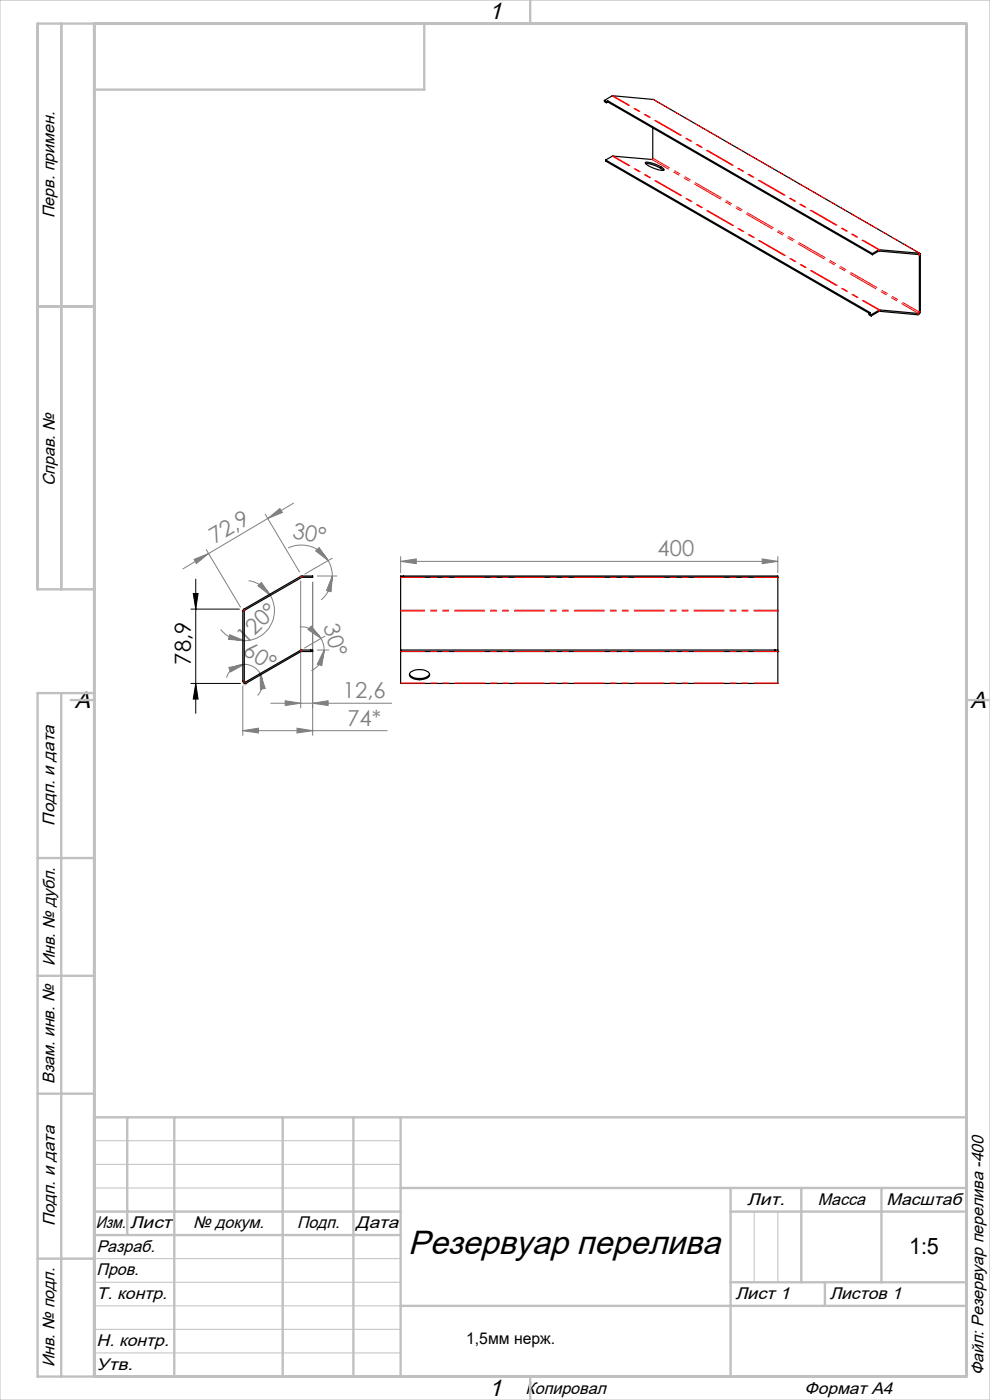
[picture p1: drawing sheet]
<svg xmlns="http://www.w3.org/2000/svg" width="210mm" height="297mm" viewBox="0 0 210 297" stroke-linecap="round" stroke-linejoin="round" font-family="sans-serif">
<path d="M40.5 129.2h10.3M41 125.9h1l-.5 3.3zM41.5 122.9v28.4M40.5 145h10.5M41.5 145l.5 3.3h-1z" fill="none" stroke="#000" stroke-width=".21"/>
<g fill="none" stroke="#c0c0c0" stroke-width=".21">
<path d="M0 0h210v297h-210zM51.5 145h1M51.6 144.6l.8 .7M52 144.5v1M52.4 144.6l-.8 .7M20 242h65M20 247h65M20 252h65M160 257v15M165 257v15M20 267h65M20 272h65"/>
<path d="M20 277h65M20 282h65M20 287h65"/>
</g>
<g fill="none" stroke="#808080" stroke-width=".21">
<path d="M41.2 118.7l3-1.3-2.5 2.2zM43.7 116.6l7.3 12.2M44.2 117.4l-5.4 3.3M56.3 109.1l7.2 12.3M56.8 110l2.6-2.1 .5 .8zM56.8 110l-12.6 7.4M61.1 116.3a6.5 6.5 0 0 1 8.5 2.6M62.3 106.7l-5.5 3.3M67 116.9l.7-.7 1.9 2.7zM69.6 118.9a6.5 6.5 0 0 1 .9 3.3M70.5 118.4l-5.8 3.4M85 119.1l3.3-.5v1z"/>
<path d="M85 118.1v3.4M85 119.1h80M161.7 118.6l3.3 .5-3.3 .5zM165 118.1v3.4M46.8 133.5a6.4 6.4 0 0 0 5 2.4M48.7 134.7l3.1 1.2-3.3-.3zM52.7 123.2a6.5 6.5 0 0 1 4.7 3.1M54.7 124.3l.8-.7 1.9 2.7zM57.4 126.3a6.4 6.4 0 0 1-5.6 9.6M63.6 133a4.8 4.8 0 0 1 4.5 2.4M63.8 123.3v26.9M66 132.8l2.1 2.6-2.8-1.8z"/>
<path d="M66.3 123.5v32.5M67.3 137.9h2.4M67.3 122.2h4.2M68.1 135.4a5.1 5.1 0 0 1 .7 2.5M68.8 137.9l-.5 3.3-1-.3zM68.8 137.9a5 5 0 0 1-2.8 4.4M69 134.9l-4.4 2.6M70.5 122.2l-.3 3.3-.9-.2zM70.5 122.2a6.6 6.6 0 0 1-2.4 5.1M48.5 141.6l3.3-.7-2.9 1.7zM51.5 155l3.3-.5v1zM51.5 145.5v10.5"/>
<path d="M51.5 155h30.6M51.8 140.9a3.9 3.9 0 0 1 3.4 2M51.8 140.9a3.9 3.9 0 0 0-3.8 2.9M55.2 142.9l1.1 3.1-1.1 .2zM55.2 142.9a3.9 3.9 0 0 1-.6 4.6M57.4 149.2h25.7M60.5 148.7l3.3 .5-3.3 .5zM63 154.5l3.3 .5-3.3 .5zM66.3 149.2l3.3-.5v1z"/>
</g>
<g fill="none" stroke="#c0c0c0" stroke-width=".5">
<path d="M13 5v120M20 5v287M90 5v14h-70M112.5 0v5M8 65h12M20 125h-12v-120h197v287h-197v-145h12M13 147v145M15 148.5h5M205 148.5h5M8 182h12M8 207h12M8 232h12"/>
<path d="M20 237h185M27 237v25M37 237v55M60 237v55M75 237v55M85 237v55M20 257h65M85 252h120M155 252v40M155 257h50M170 252v20M187 252v20"/>
<path d="M8 267h12M20 262h65M85 277h120M155 272h50M175 272v5M112.5 292v5"/>
</g>
<path d="M41.5 145l.5 3.3h-1zM41 125.9h1l-.5 3.3z" fill="#000"/>
<g fill="#808080">
<path d="M68.8 137.9l-.5 3.3-1-.3zM66 132.8l2.1 2.6-2.8-1.8z"/>
<path d="M55.2 142.9l1.1 3.1-1.1 .2zM48.5 141.6l3.3-.7-2.9 1.7z"/>
<path d="M70.5 122.2l-.3 3.3-.9-.2zM67 116.9l.7-.7 1.9 2.7z"/>
<path d="M66.3 149.2l3.3-.5v1zM60.5 148.7l3.3 .5-3.3 .5z"/>
<path d="M51.5 155l3.3-.5v1zM63 154.5l3.3 .5-3.3 .5zM85 119.1l3.3-.5v1zM161.7 118.6l3.3 .5-3.3 .5z"/>
<path d="M56.8 110l2.6-2.1 .5 .8zM41.2 118.7l3-1.3-2.5 2.2z"/>
<path d="M48.7 134.7l3.1 1.2-3.3-.3zM54.7 124.3l.8-.7 1.9 2.7z"/>
</g>
<g fill="none" stroke="#000" stroke-width=".25">
<path d="M128.2 21.3l1.7-1 8.7 .8 56.5 32.7M128.2 21.3l.4 .3M128.2 21.3v.3l.4 .2M128.5 33.9l56.1 32.5-.2 .1M128.5 33.9v.3l55.9 32.3M128.6 21.6v.2M128.9 21.4l56.2 32.4M128.9 21.4l-.3 .2M128.9 21.4v.2M128.9 21.6l56.2 32.4M128.9 21.6l-.3 .2M136.9 34.5a5.6 5.6 0 0 1 4 1.5 3.9 3.9 0 0 1-3.1-.7l-.7-.4z"/>
<path d="M136.9 34.7a6.7 6.7 0 0 1 3.8 1.5M138.5 27.1v6.5l-.2 .2-8.4-.7-1.4 .8M185.1 54l1.3-.7 8.6 .7v12.3l-.2 .2-8.3-.7-1.7 1M185.1 53.8l1.3-.8 8.8 .8v12.4l-.2 .5-.3 .1-8.3-.8-1.6 1M185.1 53.8v.2M184.4 66.5v.3l.4 .2M184.4 66.5l.4 .3M184.8 66.8v.2M51.6 129.3l12.2-7.1h2.5v.3h-2.3l-12.2 7 .1 15.2 11.9-6.8h2.5v.3h-2.4l-11.7 6.7a.49 .49 0 0 1-.7-.4v-14.9zM65.9 137.9v.3M85 122.5h.1M85 138.2h.1"/>
<path d="M85 122.2h80v22.8h-80zM85 122.5h80M85 137.9h80M85 138.2h80M85.6 122.2v.3M164.4 137.9v.3M165 122.5h.1M165 138.2h.1M86.9 143a2.66 2.66 0 0 0 3.1 .8l.8-.4 .3-.4M87.2 142.5a3.3 3.3 0 0 1 3.9 .4 1.07 1.07 0 0 1-1.1 1.2 3.2 3.2 0 0 1-3.1-.7v-.5z"/>
</g>
<g fill="none" stroke="#f00" stroke-width=".21" stroke-dasharray="6.3 1.3 1.3 1.3 1.3 1.3">
<path d="M186.4 53.3v-.3M186.6 53l-.1 .2M194.9 54l.1 .1M195 54l.1-.3M195.3 54l-.3 .1M186.5 66v-.2M186.6 65.7l-.1 .3M194.7 66.8l.1-.3M195 66.2l.3-.1M51.8 129.2l.1 .3M51.8 129.6h-.3M63.9 138.2l-.2-.3"/>
<path d="M64 122.5l-.2-.3M64 137.9v.3M64.1 122.2v.3M51.5 144.5h.3M52.1 144.6l.2 .3"/>
</g>
<path d="M85 122.5h80M85 138.2h80M85 129.5h80M85 129.6h80M85 144.9h80" fill="none" stroke="#f00" stroke-width=".21" stroke-dasharray="6.3 1.3 1.3 1.3 1.3 1.3" stroke-dashoffset="1.3"/>
<path d="M129.8 20.4l56.6 32.6M129.9 33.1l56.6 32.7M130 20.3l56.6 32.7M130.1 33.1l56.5 32.6M138.3 33.8l56.5 32.7M138.5 33.6l56.5 32.6M138.5 21.1l56.6 32.6" fill="none" stroke="#f00" stroke-width=".21" stroke-dasharray="6.3 1.3 1.3 1.3 1.3 1.3" stroke-dashoffset="2.3"/>
<text font-size="7.1" x="86.6" y="266.1">Резервуар перелива</text>
<g font-size="5">
<text x="103.7" y="4.1">1</text>
<text x="15.9" y="150.1">A</text>
<text x="205.9" y="150.1">A</text>
<text x="103.7" y="296.1">1</text>
</g>
<text font-size="4.8" x="192.8" y="266">1:5</text>
<g font-size="4.7" fill="#808080">
<text x="45.6" y="115.5" transform="rotate(-31 45.6 115.5)">72,9</text>
<text x="61.9" y="114.1" transform="rotate(11 61.9 114.1)">30°</text>
<text x="139.5" y="118">400</text>
<text x="52.2" y="136.7" transform="rotate(-44 52.2 136.7)">120°</text>
<text x="68.5" y="132.8" transform="rotate(73 68.5 132.8)">30°</text>
<text x="51.3" y="138.8" transform="rotate(31 51.3 138.8)">60°</text>
<text x="72.7" y="148.2">12,6</text>
<text x="73.7" y="154">74*</text>
</g>
<text font-size="4.7" x="40.5" y="141" transform="rotate(-90 40.5 141)">78,9</text>
<g font-size="3.6">
<text x="11.6" y="46.3" transform="rotate(-90 11.6 46.3)">Перв. примен.</text>
<text x="11.6" y="103.2" transform="rotate(-90 11.6 103.2)">Справ. №</text>
<text x="11.6" y="175.1" transform="rotate(-90 11.6 175.1)">Подп. и дата</text>
<text x="11.6" y="205" transform="rotate(-90 11.6 205)">Инв. № дубл.</text>
<text x="11.6" y="230" transform="rotate(-90 11.6 230)">Взам. инв. №</text>
<text x="158.5" y="255.6">Лит.</text>
<text x="173.5" y="255.6">Масса</text>
<text x="188.1" y="255.6">Масштаб</text>
<text x="11.6" y="260.1" transform="rotate(-90 11.6 260.1)">Подп. и дата</text>
<text x="20.3" y="260.6">Изм.</text>
<text x="27.6" y="260.6">Лист</text>
<text x="41" y="260.6">№ докум.</text>
<text x="63" y="260.6">Подп.</text>
<text x="75.5" y="260.6">Дата</text>
<text x="20.5" y="265.6">Разраб.</text>
<text x="20.5" y="275.6">Т. контр.</text>
<text x="20.5" y="270.6">Пров.</text>
<text x="156" y="275.6">Лист 1</text>
<text x="176" y="275.6">Листов 1</text>
<text x="20.5" y="285.6">Н. контр.</text>
<text x="11.6" y="290" transform="rotate(-90 11.6 290)">Инв. № подл.</text>
<text x="20.5" y="290.6">Утв.</text>
<text x="208.6" y="291.8" transform="rotate(-90 208.6 291.8)">Файл: Резервуар перелива -400</text>
<text x="111.5" y="295.6">Копировал</text>
<text x="170.7" y="295.6">Формат А4</text>
</g>
<text font-size="3.4" x="98.9" y="285.2">1,5мм нерж.</text>
</svg>
